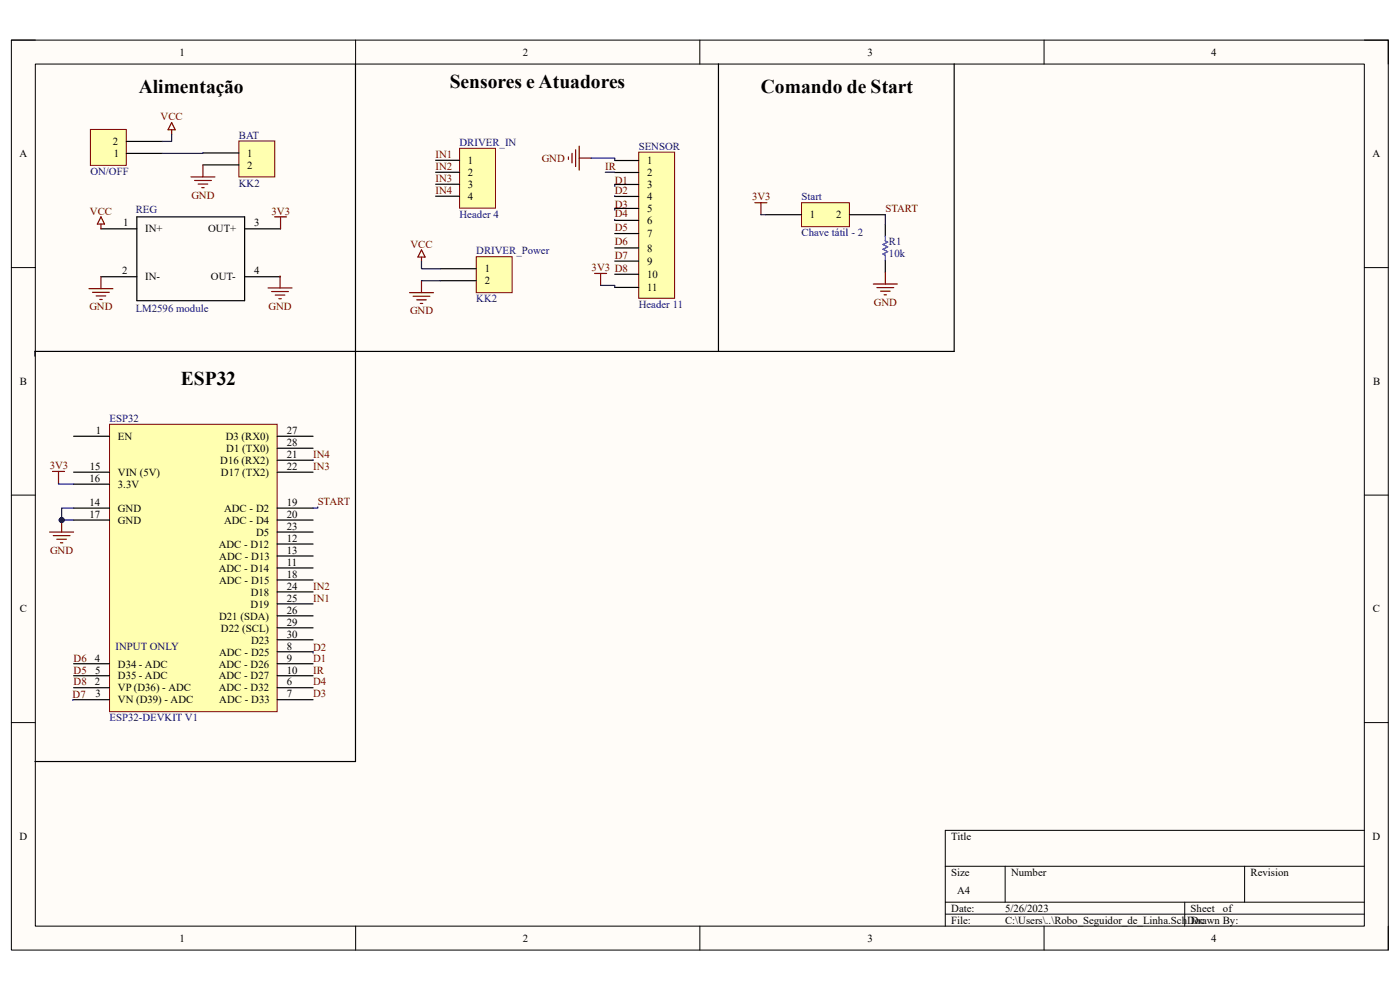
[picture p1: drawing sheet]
<svg xmlns="http://www.w3.org/2000/svg" width="297mm" height="210mm" viewBox="0 0 297 210" stroke-linecap="round" stroke-linejoin="round" font-family="sans-serif">
<path d="M2.4 8.5h292.1v193h-292.1z" fill-rule="evenodd" fill="#fffcf8"/>
<path d="M2.4 8.5h292.1v193h-292.1z" fill="none" stroke="#000" stroke-width=".21"/>
<path d="M7.5 13.6h281.9v182.9h-281.9z" fill-rule="evenodd" fill="#fffcf8"/>
<g fill="none" stroke="#000" stroke-width=".21">
<path d="M2.4 8.5h5.1M7.5 13.6h281.9v182.9h-281.9zM75.4 8.5v5.1M148.5 8.5v5.1M221.5 8.5v5.1M289.4 8.5h5.1v5.1M2.4 56.8h5.1M289.4 56.8h5.1M2.4 105h5.1M289.4 105h5.1M2.4 153.3h5.1M289.4 153.3h5.1"/>
<path d="M289.4 176.1h-88.9v20.4M75.4 196.5v5M148.5 196.5v5M200.5 183.8h88.9M200.5 191.4h88.9M200.5 193.9h88.9M213.2 183.8v7.6M221.5 196.5v5M251.3 191.4v5.1M264 183.8v7.6M294.5 196.5v5"/>
</g>
<path d="M23.2 90h35.6v61h-35.6z" fill-rule="evenodd" fill="#ffffb0"/>
<path d="M23.2 90h35.6v61h-35.6z" fill="none" stroke="#800000" stroke-width=".21"/>
<g fill="none" stroke="#000" stroke-width=".25">
<path d="M15.6 92.5h7.6M58.8 92.5h7.6M58.8 95.1h7.6M58.8 97.6h7.6M15.6 102.7h7.6M15.6 100.2h7.6M15.6 110.3h7.6M15.6 107.8h7.6M58.8 100.2h7.6M58.8 110.3h7.6M58.8 107.8h7.6M58.8 112.9h7.6"/>
<path d="M58.8 115.4h7.6M58.8 117.9h7.6M58.8 123h7.6M58.8 125.6h7.6M58.8 128.1h7.6M58.8 130.6h7.6M58.8 133.2h7.6M58.8 135.7h7.6M58.8 138.3h7.6M58.8 120.5h7.6M15.6 145.9h7.6M15.6 148.4h7.6"/>
<path d="M15.6 140.8h7.6M15.6 143.4h7.6M58.8 145.9h7.6M58.8 148.4h7.6M58.8 140.8h7.6M58.8 143.4h7.6"/>
</g>
<path d="M10.5 112.9h5.1M11.3 113.6h3.6M12.1 114.4h2M12.8 115.2h.5M13.1 110.3v2.6" fill="none" stroke="#800000" stroke-width=".25"/>
<circle cx="13.1" cy="110.3" r=".51" fill="#000080"/>
<circle cx="13.1" cy="110.3" r=".51" fill="none" stroke="#000080" stroke-width=".21"/>
<path d="M50.7 29.9h7.6v7.6h-7.6z" fill-rule="evenodd" fill="#ffffb0"/>
<path d="M50.7 29.9h7.6v7.6h-7.6z" fill="none" stroke="#800000" stroke-width=".21"/>
<path d="M75.4 13.5v61h-68v1M43.1 32.4h7.6M43.1 35h7.6" fill="none" stroke="#000" stroke-width=".25"/>
<path d="M36.4 26l.8 1.5h-1.5zM36.4 27.5v1M40.5 37.5h5.1M41.3 38.3h3.5M42 39h2.1M42.8 39.8h.5M43.1 35v2.5" fill="none" stroke="#800000" stroke-width=".25"/>
<path d="M97.5 31.5h7.6v12.7h-7.6z" fill-rule="evenodd" fill="#ffffb0"/>
<path d="M97.5 31.5h7.6v12.7h-7.6z" fill="none" stroke="#800000" stroke-width=".21"/>
<path d="M152.4 13.5v61h-77M92.4 34h5.1M92.4 36.5h5.1M92.4 39.1h5.1M21.4 48.5h7.6M21.4 58.7h7.6M29 46h22.9v17.8h-22.9zM51.9 48.5h7.6M51.9 58.7h7.6M92.4 41.6h5.1" fill="none" stroke="#000" stroke-width=".25"/>
<g fill="none" stroke="#800000" stroke-width=".25">
<path d="M21.4 47.5v1M21.4 58.7v2.5M21.4 46l.8 1.5h-1.5zM58.2 46h2.6M59.4 58.5v2.6M59.5 46v2.5M89.4 54.5v1M89.4 59.5v2.6M89.4 53l.8 1.5h-1.5zM18.9 61.2h5.1M19.6 62h3.6M20.4 62.8h2"/>
<path d="M21.2 63.5h.5M56.9 61.1h5.1M57.6 61.8h3.6M58.4 62.6h2M59.2 63.4h.5M86.9 62.1h5.1M87.6 62.8h3.6M88.4 63.6h2M89.2 64.4h.5"/>
</g>
<path d="M170 43h10.2v5.1h-10.2z" fill-rule="evenodd" fill="#ffffb0"/>
<path d="M170 43h10.2v5.1h-10.2z" fill="none" stroke="#800000" stroke-width=".21"/>
<path d="M202.4 13.5v61h-50M162.4 45.5h7.6M180.2 45.6h7.6M187.8 47.6v2.5M187.8 55.2v2.5M75.4 74.5v87h-68" fill="none" stroke="#000" stroke-width=".25"/>
<path d="M187.8 50.1v1l.5 .3-1 .5 1 .5-1 .5 1 .5-1 .5 .5 .3v1" fill="none" stroke="#00f" stroke-width=".25"/>
<path d="M160.2 43h2.5M161.4 43v2.5M187.8 57.7v2.6M185.3 60.3h5.1M186 61h3.6M186.8 61.8h2M187.6 62.5h.5M11.1 100h2.6M12.4 100v2.5" fill="none" stroke="#800000" stroke-width=".25"/>
<path d="M135.5 32.3h7.6v31h-7.6z" fill-rule="evenodd" fill="#ffffb0"/>
<path d="M135.5 32.3h7.6v31h-7.6z" fill="none" stroke="#800000" stroke-width=".21"/>
<path d="M130.4 34.1h5.1M130.4 36.6h5.1M130.4 39.1h5.1M130.4 41.7h5.1M130.4 44.2h5.1M130.4 46.8h5.1M130.4 49.5h5.1M130.4 52.6h5.1M130.4 55.4h5.1M130.4 58.2h5.1M130.4 61h5.1" fill="none" stroke="#000" stroke-width=".25"/>
<path d="M120.6 33.3v.5M121.4 32.5v2.1M122.1 31.8v3.5M122.9 31v5.1M122.9 33.5h2.5M126.1 58h2.6M127.4 58v2.5" fill="none" stroke="#800000" stroke-width=".25"/>
<path d="M101 54.5h7.7v7.6h-7.7z" fill-rule="evenodd" fill="#ffffb0"/>
<path d="M101 54.5h7.7v7.6h-7.7z" fill="none" stroke="#800000" stroke-width=".21"/>
<path d="M93.4 57h7.6M93.4 59.5h7.6" fill="none" stroke="#000" stroke-width=".25"/>
<path d="M19.2 27.5h7.6v7.6h-7.6z" fill-rule="evenodd" fill="#ffffb0"/>
<path d="M19.2 27.5h7.6v7.6h-7.6z" fill="none" stroke="#800000" stroke-width=".21"/>
<path d="M26.8 32.5h7.6M26.8 30h7.6" fill="none" stroke="#000" stroke-width=".25"/>
<path d="M13.1 110.3h2.5" fill="none" stroke="#000080" stroke-width=".25"/>
<circle cx="13.1" cy="110.3" r=".51" fill="#000080"/>
<circle cx="13.1" cy="110.3" r=".51" fill="none" stroke="#000080" stroke-width=".21"/>
<path d="M15.6 107.8h-2.5v2.5" fill="none" stroke="#000080" stroke-width=".25"/>
<circle cx="13.1" cy="110.3" r=".51" fill="#000080"/>
<circle cx="13.1" cy="110.3" r=".51" fill="none" stroke="#000080" stroke-width=".21"/>
<g fill="none" stroke="#000080" stroke-width=".25">
<path d="M36.4 28.5v1.5h-2M43.1 32.4l-8.7 .1M125.4 33.5h5v.6M128.4 36.5l2 .1M130.4 39.1v.4M89.4 55.5v1.5h4M89.4 59.5h4M130.4 41.5v.2M130.4 44.2v.3M130.4 46.5v.3M161.4 45.5h1M187.8 45.6v2"/>
<path d="M127.4 60.5h3v.5M66.4 97.5v.1M12.4 102.5v.2h3.2M67.4 107.5v.3h-1M66.4 138.3v.2M15.6 148.4l-.2 .1"/>
</g>
<g font-size="4.1">
<text x="29.4" y="19.6">Alimentação</text>
<text x="95.4" y="18.7">Sensores e Atuadores</text>
<text x="161.4" y="19.6">Comando de Start</text>
<text x="38.4" y="81.7">ESP32</text>
</g>
<g font-size="2.3">
<text x="38.1" y="11.8">1</text>
<text x="110.9" y="11.8">2</text>
<text x="184" y="11.8">3</text>
<text x="256.9" y="11.8">4</text>
<text x="4.1" y="33.4">A</text>
<text x="24" y="30.8">2</text>
<text x="24.1" y="33.3">1</text>
<text x="52.5" y="33.2">1</text>
<text x="52.5" y="35.8">2</text>
<text x="99.3" y="34.8">1</text>
<text x="137.3" y="34.8">1</text>
<text x="291.2" y="33.4">A</text>
<text x="99.3" y="37.3">2</text>
<text x="99.3" y="39.9">3</text>
<text x="137.3" y="37.4">2</text>
<text x="137.3" y="39.9">3</text>
<text x="99.3" y="42.4">4</text>
<text x="137.3" y="42.5">4</text>
<text x="137.3" y="45">5</text>
<text x="137.3" y="47.5">6</text>
<text x="171.8" y="46.3">1</text>
<text x="177.4" y="46.3">2</text>
<text x="26.1" y="48">1</text>
<text x="30.8" y="49.3">IN+</text>
<text x="44.2" y="49.3">OUT+</text>
<text x="53.9" y="48">3</text>
<text x="137.3" y="50.3">7</text>
<text x="137.3" y="53.4">8</text>
<text x="26" y="58.2">2</text>
<text x="30.8" y="59.5">IN-</text>
<text x="44.7" y="59.5">OUT-</text>
<text x="53.9" y="58.2">4</text>
<text x="102.8" y="57.8">1</text>
<text x="137.3" y="56.2">9</text>
<text x="137.3" y="59">10</text>
<text x="102.8" y="60.3">2</text>
<text x="137.3" y="61.8">11</text>
<text x="4.2" y="81.7">B</text>
<text x="291.3" y="81.7">B</text>
<text x="20.3" y="92.1">1</text>
<text x="25" y="93.3">EN</text>
<text x="47.9" y="93.3">D3 (RX0)</text>
<text x="48" y="95.9">D1 (TX0)</text>
<text x="60.8" y="92.1">27</text>
<text x="60.8" y="94.6">28</text>
<text x="19" y="99.7">15</text>
<text x="25" y="101">VIN (5V)</text>
<text x="46.7" y="98.4">D16 (RX2)</text>
<text x="46.9" y="101">D17 (TX2)</text>
<text x="60.8" y="97.2">21</text>
<text x="60.8" y="99.7">22</text>
<text x="19" y="102.2">16</text>
<text x="19" y="107.3">14</text>
<text x="25" y="103.5">3.3V</text>
<text x="60.8" y="107.3">19</text>
<text x="19" y="109.9">17</text>
<text x="25" y="111.1">GND</text>
<text x="25" y="108.6">GND</text>
<text x="47.5" y="108.6">ADC - D2</text>
<text x="47.5" y="111.1">ADC - D4</text>
<text x="54.4" y="113.7">D5</text>
<text x="60.8" y="109.9">20</text>
<text x="60.8" y="112.4">23</text>
<text x="46.4" y="116.2">ADC - D12</text>
<text x="46.5" y="118.7">ADC - D13</text>
<text x="60.8" y="114.9">12</text>
<text x="60.8" y="117.5">13</text>
<text x="46.4" y="121.3">ADC - D14</text>
<text x="46.5" y="123.8">ADC - D15</text>
<text x="60.8" y="122.6">18</text>
<text x="60.8" y="125.1">24</text>
<text x="60.8" y="120">11</text>
<text x="4.2" y="129.9">C</text>
<text x="46.5" y="131.4">D21 (SDA)</text>
<text x="53.2" y="128.9">D19</text>
<text x="53.2" y="126.4">D18</text>
<text x="60.8" y="127.6">25</text>
<text x="60.8" y="130.2">26</text>
<text x="291.3" y="129.9">C</text>
<text x="46.9" y="134">D22 (SCL)</text>
<text x="53.3" y="136.5">D23</text>
<text x="60.8" y="132.7">29</text>
<text x="60.8" y="135.3">30</text>
<text x="60.8" y="137.8">8</text>
<text x="20.2" y="140.3">4</text>
<text x="20.2" y="142.9">5</text>
<text x="25" y="141.6">D34 - ADC</text>
<text x="46.4" y="141.6">ADC - D26</text>
<text x="46.5" y="139.1">ADC - D25</text>
<text x="60.8" y="140.3">9</text>
<text x="60.8" y="142.9">10</text>
<text x="20.2" y="145.4">2</text>
<text x="20.2" y="148">3</text>
<text x="25" y="146.7">VP (D36) - ADC</text>
<text x="25" y="149.2">VN (D39) - ADC</text>
<text x="25" y="144.1">D35 - ADC</text>
<text x="46.4" y="144.1">ADC - D27</text>
<text x="46.4" y="146.7">ADC - D32</text>
<text x="46.5" y="149.2">ADC - D33</text>
<text x="60.8" y="145.4">6</text>
<text x="60.8" y="148">7</text>
<text x="4.1" y="178.2">D</text>
<text x="201.8" y="178.2">Title</text>
<text x="291.2" y="178.2">D</text>
<text x="201.8" y="185.8">Size</text>
<text x="214.5" y="185.8">Number</text>
<text x="265.3" y="185.8">Revision</text>
<text x="203.1" y="189.6">A4</text>
<text x="201.8" y="193.4">Date:</text>
<text x="201.8" y="196">File:</text>
<text x="213.2" y="196">C:\Users\..\Robo_Seguidor_de_Linha.SchDoc</text>
<text x="213.2" y="193.4">5/26/2023</text>
<text x="252.6" y="193.4">Sheet</text>
<text x="252.6" y="196">Drawn By:</text>
<text x="259.5" y="193.4">of</text>
<text x="38.1" y="199.8">1</text>
<text x="110.9" y="199.8">2</text>
<text x="184" y="199.8">3</text>
<text x="256.9" y="199.8">4</text>
</g>
<g font-size="2.3" fill="#800000">
<text x="34.1" y="25.5">VCC</text>
<text x="92.4" y="33.5">IN1</text>
<text x="114.9" y="34.3">GND</text>
<text x="92.4" y="36.1">IN2</text>
<text x="92.4" y="38.6">IN3</text>
<text x="92.4" y="41.1">IN4</text>
<text x="128.4" y="36.1">IR</text>
<text x="130.4" y="39.1">D1</text>
<text x="130.4" y="41.1">D2</text>
<text x="19.1" y="45.5">VCC</text>
<text x="40.6" y="42.1">GND</text>
<text x="57.6" y="45.5">3V3</text>
<text x="130.4" y="44.1">D3</text>
<text x="130.4" y="46.1">D4</text>
<text x="159.6" y="42.5">3V3</text>
<text x="187.8" y="45">START</text>
<text x="87.1" y="52.5">VCC</text>
<text x="130.4" y="49.1">D5</text>
<text x="130.4" y="52.1">D6</text>
<text x="125.5" y="57.5">3V3 D8</text>
<text x="130.4" y="54.9">D7</text>
<text x="19" y="65.8">GND</text>
<text x="57" y="65.7">GND</text>
<text x="185.4" y="64.9">GND</text>
<text x="87" y="66.7">GND</text>
<text x="10.5" y="99.5">3V3</text>
<text x="66.4" y="97.1">IN4</text>
<text x="66.4" y="99.7">IN3</text>
<text x="67.4" y="107.1">START</text>
<text x="10.6" y="117.5">GND</text>
<text x="66.4" y="125.1">IN2</text>
<text x="66.4" y="127.6">IN1</text>
<text x="15.6" y="140.3">D6</text>
<text x="15.6" y="142.9">D5</text>
<text x="66.4" y="138">D2</text>
<text x="66.4" y="140.3">D1</text>
<text x="66.4" y="142.9">IR</text>
<text x="15.4" y="148">D7</text>
<text x="15.6" y="145.4">D8</text>
<text x="66.4" y="145.4">D4</text>
<text x="66.4" y="148">D3</text>
</g>
<g font-size="2.3" fill="#000080">
<text x="50.7" y="29.4">BAT</text>
<text x="97.5" y="31">DRIVER_IN</text>
<text x="135.5" y="31.8">SENSOR</text>
<text x="19.2" y="37.1">ON/OFF</text>
<text x="50.7" y="39.6">KK2</text>
<text x="28.8" y="45.3">REG</text>
<text x="97.5" y="46.2">Header 4</text>
<text x="170.1" y="42.5">Start</text>
<text x="101" y="54">DRIVER_Power</text>
<text x="170.1" y="50.1">Chave tátil - 2</text>
<text x="188.6" y="51.9">R1</text>
<text x="188.6" y="54.4">10k</text>
<text x="101" y="64.1">KK2</text>
<text x="135.5" y="65.3">Header 11</text>
<text x="28.8" y="66.1">LM2596 module</text>
<text x="23.2" y="89.5">ESP32</text>
<text x="24.5" y="137.8">INPUT ONLY</text>
<text x="23.2" y="153">ESP32-DEVKIT V1</text>
</g>
</svg>
